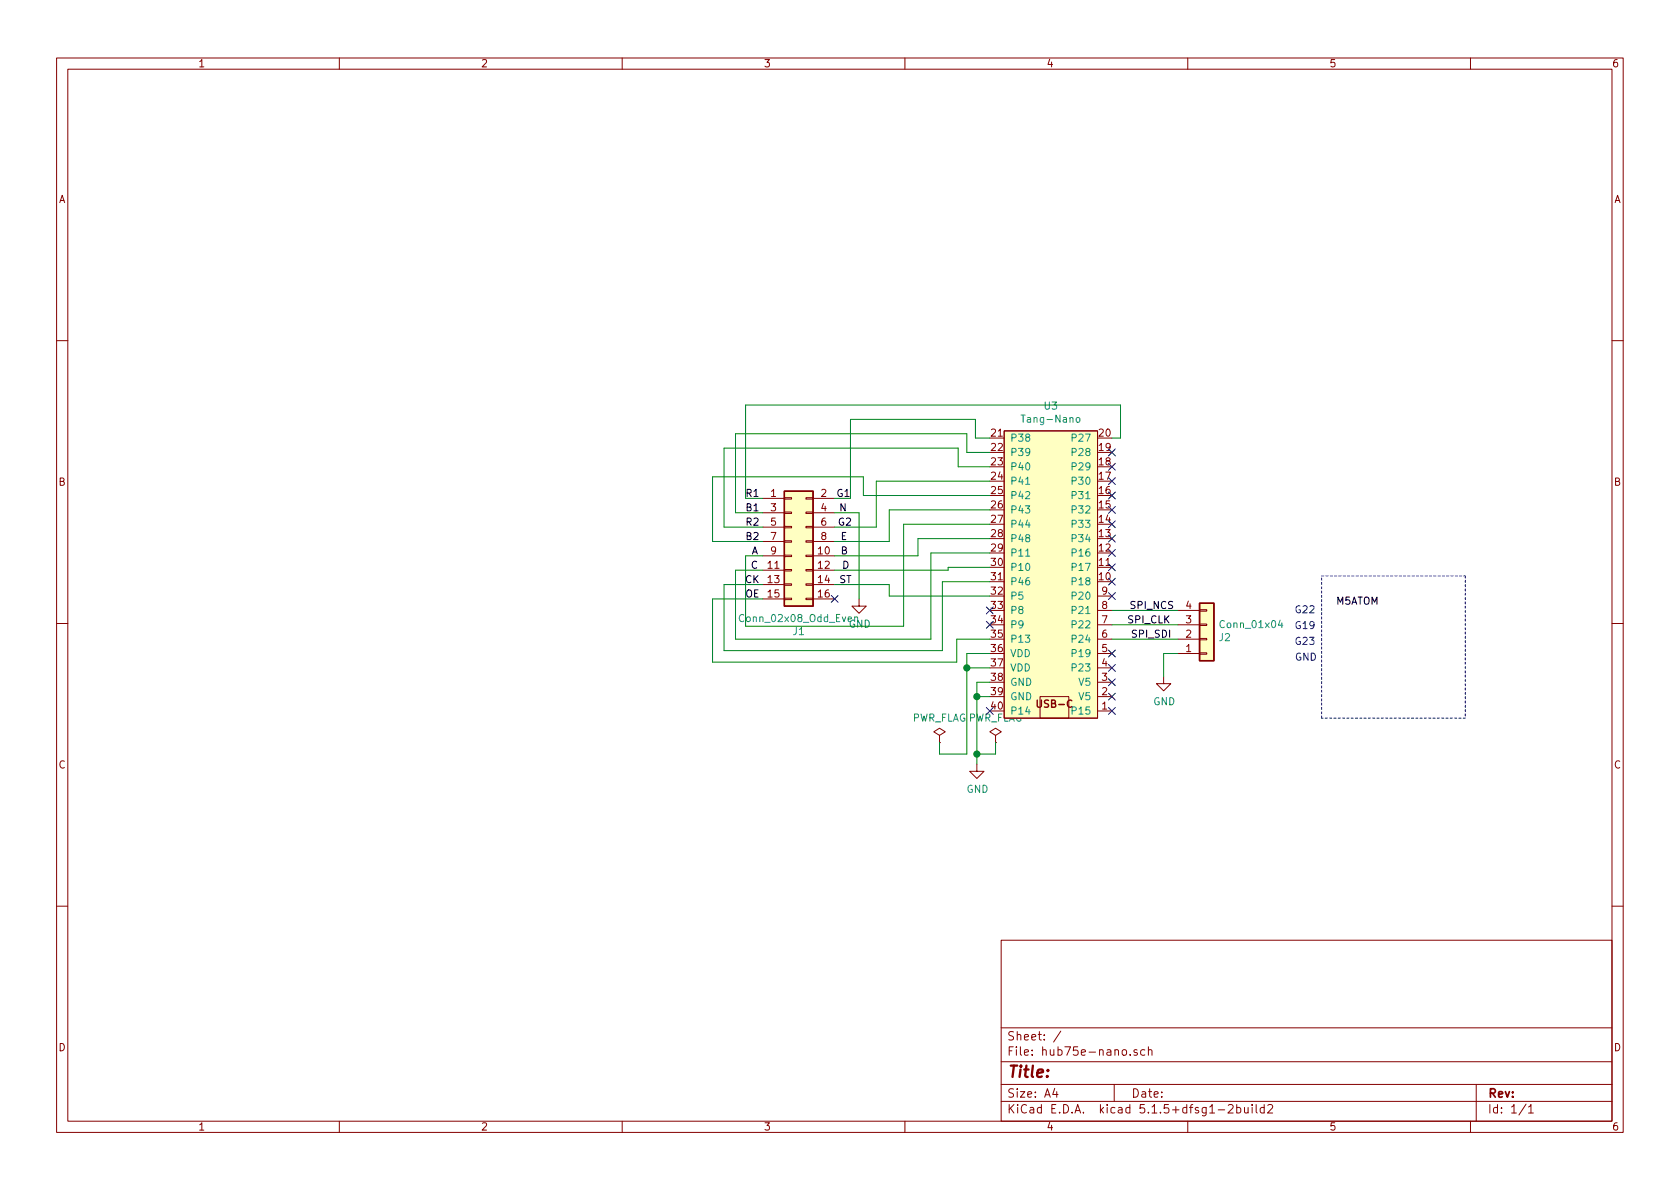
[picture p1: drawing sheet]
<svg xmlns="http://www.w3.org/2000/svg" width="297mm" height="210mm" viewBox="0 0 297 210" stroke-linecap="round" stroke-linejoin="round" font-family="sans-serif">
<g fill="none" stroke="#840000" stroke-width=".18">
<path d="M10 10.3h277v189.9h-277zM12 12.2h273v186.1h-273zM60 10.3v1.9M110 10.3v1.9M160 10.3v1.9M210 10.3v1.9M260 10.3v1.9M10 60.2h2M177.5 76.2h16.6v50.8h-16.6zM285 60.2h2M134.9 88.1h3.8M134.9 98.3h3.8"/>
<path d="M134.9 90.7h3.8M134.9 93.2h3.8M134.9 95.8h3.8M138.7 98.2h1.3v.2h-1.3zM138.7 93.1h1.3v.2h-1.3zM138.7 90.5h1.3v.3h-1.3zM138.7 88h1.3v.3h-1.3zM138.7 95.6h1.3v.3h-1.3zM142.5 98.2h1.3v.2h-1.3zM142.5 93.1h1.3v.2h-1.3zM142.5 90.5h1.3v.3h-1.3zM142.5 88h1.3v.3h-1.3z"/>
<path d="M142.5 95.6h1.3v.3h-1.3zM143.8 88.1h3.8M143.8 98.3h3.8M143.8 90.7h3.8M143.8 93.2h3.8M143.8 95.8h3.8M10 110.3h2M134.9 100.8h3.8M134.9 103.4h3.8M134.9 105.9h3.8M138.7 100.7h1.3v.3h-1.3zM138.7 103.2h1.3v.3h-1.3z"/>
<path d="M138.7 105.8h1.3v.2h-1.3zM142.5 100.7h1.3v.3h-1.3zM142.5 103.2h1.3v.3h-1.3zM142.5 105.8h1.3v.2h-1.3zM143.8 100.8h3.8M143.8 103.4h3.8M143.8 105.9h3.8M151.9 105.9v1.3h1.3l-1.3 1.3-1.3-1.3h1.3M194.1 118.1h2.5M194.1 115.6h2.5M194.1 113h2.5M194.1 110.5h2.5"/>
<path d="M194.1 107.9h2.5M194.1 105.4h2.5M205.7 119.6v1.3h1.3l-1.3 1.3-1.2-1.3h1.2M208.3 115.6h3.8M208.3 113h3.8M208.3 110.5h3.8M208.3 107.9h3.8M212.1 107.8h1.3v.3h-1.3zM212.1 110.4h1.3v.2h-1.3zM212.1 115.4h1.3v.3h-1.3zM212.1 112.9h1.3v.3h-1.3zM285 110.3h2"/>
<path d="M166.1 130l1-.6-1-.6-1 .6 1 .6v1.3M166.1 131.3h.1M172.7 135.1v1.3h1.3l-1.3 1.3-1.3-1.3h1.3M176 130l1-.6-1-.6-1 .6 1 .6v1.3M176 131.3h.1M183.9 123.2h5.1v3.8h-5.1zM194.1 125.7h2.5M194.1 123.2h2.5M194.1 120.6h2.5M10 160.2h2M177 166.3h108v32h-108zM285 160.2h2"/>
<path d="M60 198.3v1.9M110 198.3v1.9M160 198.3v1.9M177 194.8h108M177 191.8h108M177 187.8h108M177 181.8h108M186.5 192.5l-.4 1h1M186.8 193v1M187.6 182.3l-1.3 2M197 191.8v3M199.8 186.5v.1"/>
<path d="M201 185.7l-.3-.1-.2 .2 .1 .2 .4 .2v.3h-.5M202.4 185.7l-.4-.1-.3 .3 .1 .6 .2 .1 .4-.1M203 185.7l.3-.1 .3 .1 .1 .9M203 185.1v1.5M210 198.3v1.9M215.4 196.3h1.1M217.2 195.5l.2-.2h.4l.2 .5-.9 1h.9M218.7 195.9l.4-.1 .3 .3-.1 .6h-.6M218.7 195.3v1.5M220 195.8l.1 .9 .3 .1 .3-.1M220.7 195.8v1M221.4 195.3v.2"/>
<path d="M221.4 195.8v1M222.1 195.3v1.3l.2 .2M223.5 195.9l-.4-.1-.3 .3 .1 .6 .2 .1 .4-.1M223.5 195.3v1.5M224.2 195.5l.2-.2h.3l.3 .5-.9 1h.9M260 198.3v1.9M261 191.8v6.5M269.8 195.2l-1.2 2M270.3 195.8l.4-.5v1.5M270.3 196.8h.8"/>
</g>
<g fill="#ffffc2" stroke="#ffffc2" stroke-width=".18">
<path d="M177.5 76.2h16.6v50.8h-16.6z"/>
<path d="M212.1 106.7h2.5v10.1h-2.5z"/>
<path d="M138.7 86.9h5.1v20.3h-5.1z"/>
</g>
<path d="M180.5 73.4h.8M190.4 73.9l.3-.1 .2 .2v.4l-.1 .2-.3 .1-.2-.2zM181.4 85.6h.7M181.4 98.3h.7M226.3 109.7l-.3 .9h.8M226.6 110.2v.8" fill="none" stroke="#008484" stroke-width=".18"/>
<path d="M138.7 86.9h5.1v20.3h-5.1zM212.1 106.7h2.5v10.1h-2.5z" fill="none" stroke="#840000" stroke-width=".25"/>
<path d="M233.7 101.8h25.4M259.1 101.8v25.2M233.7 127v-25.2M259.1 127h-25.4" fill="none" stroke="#0000c2" stroke-width=".18" stroke-dasharray=".4 .4"/>
<g fill="none" stroke="#008400" stroke-width=".18">
<path d="M175 77.5h-2.5v-3.3h-22.1v13.9M196.6 77.5h1.5v-5.9h-66.3v16.5h3.1M147.6 90.7h4.3v15.2M175 82.5h-5.6v-3.3h-41.4v14h6.9M175 80h-4.1v-3.3h-40.9v14h4.9M175 87.6h-22.3v-3.3h-26.7v11.5h8.9M175 92.7h-15.2v18h-28v-12.4h3.1M175 97.8h-10.4v15.2h-34.6v-12.2h4.9M175 95.2h-12.7v3.1h-14.7M175 90.2h-17.8v5.6h-9.6M175 85.1h-20.1v8.1h-7.3M134.9 105.9h-8.9v11.2h43.2v-4.1h5.8"/>
<path d="M147.6 103.4h9.6v2h17.8M170.9 118.1h4.1M175 102.9h-8.4v12.2h-38.6v-11.7h6.9M175 100.3h-7.4v.5h-20M175 115.6h-4.1v17.7h-4.8v-2M196.6 113h11.7M196.6 107.9h11.7M196.6 110.5h11.7M208.3 115.6h-2.6v4M172.7 123.2h2.3M175 120.6h-2.3v14.5M176 131.3v2h-3.3"/>
</g>
<g fill="#008400" stroke="#008400" stroke-width=".25">
<circle cx="172.7" cy="133.3" r=".51"/>
<circle cx="172.7" cy="123.2" r=".51"/>
<circle cx="170.9" cy="118.1" r=".51"/>
</g>
<g fill="none" stroke="#000084" stroke-width=".18">
<path d="M196 79.4l1.2 1.2M197.2 79.4l-1.2 1.2M196 84.5l1.2 1.2M196 99.7l1.2 1.2M196 97.2l1.2 1.2M196 94.6l1.2 1.3M196 92.1l1.2 1.2M196 89.6l1.2 1.2M196 87l1.2 1.2M196 81.9l1.2 1.3M197.2 84.5l-1.2 1.2M197.2 99.7l-1.2 1.2"/>
<path d="M197.2 97.2l-1.2 1.2M197.2 94.6l-1.2 1.3M197.2 92.1l-1.2 1.2M197.2 89.6l-1.2 1.2M197.2 87l-1.2 1.2M197.2 81.9l-1.2 1.3M147 105.3l1.2 1.2M148.2 105.3l-1.2 1.2M174.4 109.9l1.2 1.2M174.4 107.3l1.2 1.3M175.6 109.9l-1.2 1.2M175.6 107.3l-1.2 1.3"/>
<path d="M196 117.5l1.2 1.2M196 115l1.2 1.2M196 104.8l1.2 1.2M196 102.3l1.2 1.2M197.2 117.5l-1.2 1.2M197.2 115l-1.2 1.2M197.2 104.8l-1.2 1.2M197.2 102.3l-1.2 1.2M174.4 125.1l1.2 1.2M175.6 125.1l-1.2 1.2M196 125.1l1.2 1.2M196 122.6l1.2 1.2"/>
<path d="M196 120l1.2 1.3M197.2 125.1l-1.2 1.2M197.2 122.6l-1.2 1.2M197.2 120l-1.2 1.3"/>
</g>
<text font-size="2.8" fill="#840000" x="178" y="190.5">Title:</text>
<g font-size="2.1" fill="#840000">
<text x="178" y="184">Sheet: /</text>
<text x="178" y="186.7">File: hub75e-nano.sch</text>
<text x="178" y="196.9">KiCad E.D.A. kicad 5.1.5+dfsg1-2build2</text>
<text x="178" y="194.1">Size: A4</text>
<text x="200" y="194.1">Date:</text>
<text x="263" y="194.1">Rev:</text>
<text x="263" y="196.9">Id: 1/1</text>
</g>
<g font-size="1.8" fill="#840000">
<text x="35" y="11.9">1</text>
<text x="85" y="11.9">2</text>
<text x="135" y="11.9">3</text>
<text x="185" y="11.9">4</text>
<text x="235" y="11.9">5</text>
<text x="285" y="11.9">6</text>
<text x="10.4" y="35.9">A</text>
<text x="285.4" y="35.9">A</text>
<text x="175.3" y="77.2">21</text>
<text x="194.4" y="77.2">20</text>
<text x="175.3" y="79.8">22</text>
<text x="175.3" y="82.3">23</text>
<text x="194.4" y="82.3">18</text>
<text x="194.4" y="79.8">19</text>
<text x="10.4" y="85.9">B</text>
<text x="136.3" y="87.9">1</text>
<text x="145.2" y="87.9">2</text>
<text x="175.3" y="84.8">24</text>
<text x="175.3" y="87.4">25</text>
<text x="175.3" y="89.9">26</text>
<text x="194.4" y="89.9">15</text>
<text x="194.4" y="87.4">16</text>
<text x="194.4" y="84.8">17</text>
<text x="285.4" y="85.9">B</text>
<text x="136.3" y="90.4">3</text>
<text x="136.3" y="93">5</text>
<text x="136.3" y="95.5">7</text>
<text x="145.2" y="90.4">4</text>
<text x="145.2" y="93">6</text>
<text x="145.2" y="95.5">8</text>
<text x="175.3" y="92.5">27</text>
<text x="175.3" y="95">28</text>
<text x="194.4" y="95">13</text>
<text x="194.4" y="92.5">14</text>
<text x="135.8" y="100.6">11</text>
<text x="136.3" y="98">9</text>
<text x="144.7" y="98">10</text>
<text x="144.7" y="100.6">12</text>
<text x="175.3" y="97.5">29</text>
<text x="175.3" y="100.1">30</text>
<text x="194.4" y="100.1">11</text>
<text x="194.4" y="97.5">12</text>
<text x="135.8" y="103.1">13</text>
<text x="135.8" y="105.7">15</text>
<text x="144.7" y="103.1">14</text>
<text x="144.7" y="105.7">16</text>
<text x="175.3" y="102.6">31</text>
<text x="175.3" y="105.2">32</text>
<text x="175.3" y="107.7">33</text>
<text x="194.4" y="102.6">10</text>
<text x="194.8" y="107.7">8</text>
<text x="194.8" y="105.2">9</text>
<text x="209.7" y="107.7">4</text>
<text x="175.3" y="110.2">34</text>
<text x="175.3" y="112.8">35</text>
<text x="194.8" y="112.8">6</text>
<text x="194.8" y="110.2">7</text>
<text x="209.7" y="112.8">2</text>
<text x="209.7" y="110.2">3</text>
<text x="175.3" y="115.3">36</text>
<text x="175.3" y="117.9">37</text>
<text x="194.8" y="117.9">4</text>
<text x="194.8" y="115.3">5</text>
<text x="209.7" y="115.3">1</text>
<text x="175.3" y="120.4">38</text>
<text x="175.3" y="122.9">39</text>
<text x="175.3" y="125.5">40</text>
<text x="183.6" y="125.1">USB-C</text>
<text x="194.8" y="125.5">1</text>
<text x="194.8" y="122.9">2</text>
<text x="194.8" y="120.4">3</text>
<text x="10.4" y="135.9">C</text>
<text x="285.4" y="135.9">C</text>
<text x="10.4" y="185.9">D</text>
<text x="285.4" y="185.9">D</text>
<text x="35" y="199.9">1</text>
<text x="85" y="199.9">2</text>
<text x="135" y="199.9">3</text>
<text x="185" y="199.9">4</text>
<text x="235" y="199.9">5</text>
<text x="285" y="199.9">6</text>
</g>
<g font-size="1.8" fill="#008484">
<text x="181.2" y="74.7">Tang-Nano</text>
<text x="184.7" y="72.4">U3</text>
<text x="178.6" y="78.1">P38</text>
<text x="178.6" y="80.6">P39</text>
<text x="178.6" y="83.2">P40</text>
<text x="189.9" y="83.2">P29</text>
<text x="189.9" y="80.6">P28</text>
<text x="189.9" y="78.1">P27</text>
<text x="178.6" y="85.7">P41</text>
<text x="178.6" y="88.3">P42</text>
<text x="189.9" y="88.3">P31</text>
<text x="189.9" y="85.7">P30</text>
<text x="178.6" y="90.8">P43</text>
<text x="178.6" y="93.3">P44</text>
<text x="178.6" y="95.9">P48</text>
<text x="189.9" y="95.9">P34</text>
<text x="189.9" y="93.3">P33</text>
<text x="189.9" y="90.8">P32</text>
<text x="178.6" y="98.4">P11</text>
<text x="178.6" y="101">P10</text>
<text x="189.9" y="101">P17</text>
<text x="189.9" y="98.4">P16</text>
<text x="178.6" y="103.5">P46</text>
<text x="178.6" y="106">P5</text>
<text x="189.9" y="103.5">P18</text>
<text x="189.9" y="106">P20</text>
<text x="131.2" y="110">Conn_02x08_Odd_Even</text>
<text x="140.3" y="112.3">J1</text>
<text x="150.1" y="111">GND</text>
<text x="178.6" y="108.6">P8</text>
<text x="178.6" y="111.1">P9</text>
<text x="178.6" y="113.7">P13</text>
<text x="189.9" y="113.7">P24</text>
<text x="189.9" y="111.1">P22</text>
<text x="189.9" y="108.6">P21</text>
<text x="215.6" y="113.4">J2</text>
<text x="216" y="111.1">Conn_01x04</text>
<text x="178.6" y="116.2">VDD</text>
<text x="178.6" y="118.7">VDD</text>
<text x="189.9" y="118.7">P23</text>
<text x="189.9" y="116.2">P19</text>
<text x="178.6" y="121.3">GND</text>
<text x="178.6" y="123.8">GND</text>
<text x="190.9" y="123.8">V5</text>
<text x="190.9" y="121.3">V5</text>
<text x="203.9" y="124.7">GND</text>
<text x="161.2" y="127.6">PWR_FLAG</text>
<text x="171.1" y="127.6">PWR_FLAG</text>
<text x="178.6" y="126.4">P14</text>
<text x="189.9" y="126.4">P15</text>
<text x="170.9" y="140.2">GND</text>
</g>
<g font-size="1.8">
<text x="132.1" y="87.9">R1</text>
<text x="147.8" y="87.9">G1</text>
<text x="132.1" y="90.4">B1</text>
<text x="132.1" y="93">R2</text>
<text x="132.1" y="95.5">B2</text>
<text x="148.1" y="93">G2</text>
<text x="148.3" y="90.4">N</text>
<text x="148.6" y="95.5">E</text>
<text x="132.8" y="98">A</text>
<text x="132.8" y="100.6">C</text>
<text x="148.6" y="98">B</text>
<text x="148.8" y="100.6">D</text>
<text x="131.8" y="103.1">CK</text>
<text x="131.8" y="105.7">OE</text>
<text x="148.3" y="103.1">ST</text>
<text x="199.6" y="107.7">SPI_NCS</text>
<text x="236.2" y="106.9">M5ATOM</text>
<text x="199.5" y="110.2">SPI_CLK</text>
<text x="199.9" y="112.8">SPI_SDI</text>
</g>
<g font-size="1.8" fill="#0000c2">
<text x="229.3" y="111.2">G19</text>
<text x="229.3" y="108.5">G22</text>
<text x="229" y="116.8">GND</text>
<text x="229.3" y="114">G23</text>
</g>
</svg>
